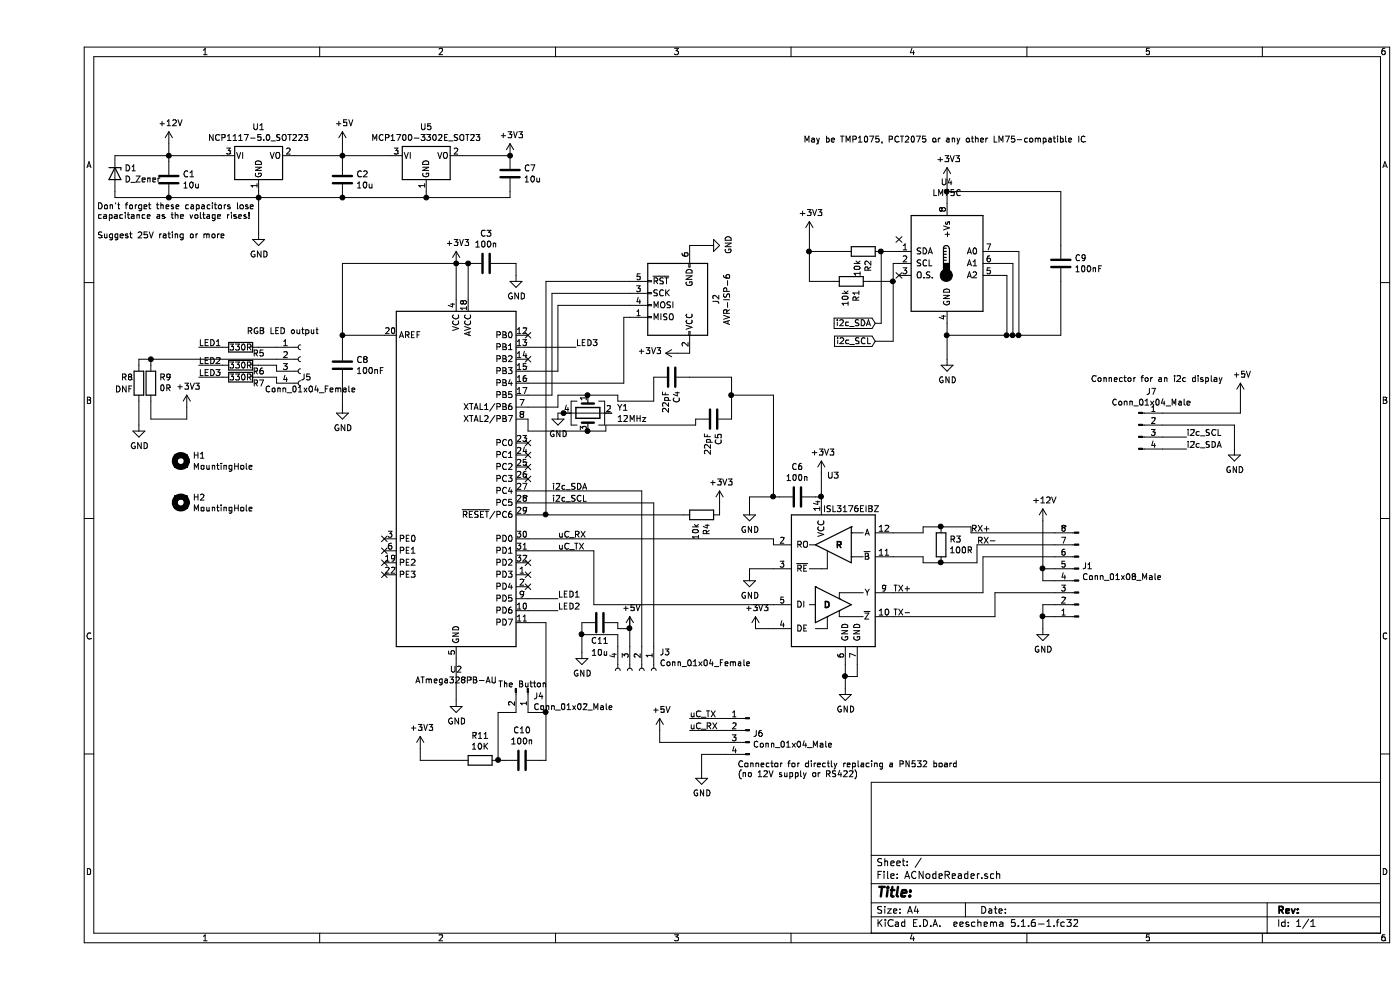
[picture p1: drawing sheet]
EESchema Schematic File Version 4
EELAYER 30 0
EELAYER END
$Descr A4 11693 8268
encoding utf-8
Sheet 1 1
Title ""
Date ""
Rev ""
Comp ""
Comment1 ""
Comment2 ""
Comment3 ""
Comment4 ""
$EndDescr
$Comp
L power:GND #PWR0102
U 1 1
P 3500 5850
F 0 "#PWR0102" H 3500 5600 50  0001 C CNN
F 1 "GND" H 3505 5677 50  0000 C CNN
F 2 "" H 3500 5850 50  0001 C CNN
F 3 "" H 3500 5850 50  0001 C CNN
	1    3500 5850
	1    0    0    -1  
$EndComp
Wire Wire Line
	3600 2500 3600 2200
Wire Wire Line
	3600 2200 3500 2200
Wire Wire Line
	3500 5500 3500 5850
Wire Wire Line
	3500 2200 3500 2500
Connection ~ 3500 2200
Wire Wire Line
	3500 2200 2550 2200
Wire Wire Line
	2550 2200 2550 2800
Wire Wire Line
	2550 2800 2900 2800
$Comp
L power:GND #PWR0103
U 1 1
P 1850 1950
F 0 "#PWR0103" H 1850 1700 50  0001 C CNN
F 1 "GND" H 1855 1777 50  0000 C CNN
F 2 "" H 1850 1950 50  0001 C CNN
F 3 "" H 1850 1950 50  0001 C CNN
	1    1850 1950
	1    0    0    -1  
$EndComp
$Comp
L power:+12V #PWR0104
U 1 1
P 1100 1200
F 0 "#PWR0104" H 1100 1050 50  0001 C CNN
F 1 "+12V" H 1115 1373 50  0000 C CNN
F 2 "" H 1100 1200 50  0001 C CNN
F 3 "" H 1100 1200 50  0001 C CNN
	1    1100 1200
	1    0    0    -1  
$EndComp
$Comp
L power:+5V #PWR0105
U 1 1
P 2550 1200
F 0 "#PWR0105" H 2550 1050 50  0001 C CNN
F 1 "+5V" H 2565 1373 50  0000 C CNN
F 2 "" H 2550 1200 50  0001 C CNN
F 3 "" H 2550 1200 50  0001 C CNN
	1    2550 1200
	1    0    0    -1  
$EndComp
Wire Wire Line
	1100 1200 1100 1300
Wire Wire Line
	1850 1950 1850 1650
Connection ~ 1850 1650
Wire Wire Line
	1850 1650 1850 1600
Wire Wire Line
	1100 1350 1100 1300
Connection ~ 1100 1300
Wire Wire Line
	4100 4600 4650 4600
Text Label 4350 4500 0    50   ~ 0
uC_RX
Text Label 4350 4600 0    50   ~ 0
uC_TX
Text Label 4300 4200 0    50   ~ 0
i2c_SCL
$Comp
L Device:C C4
U 1 1
P 5300 3150
F 0 "C4" H 5415 3196 50  0000 L CNN
F 1 "22pF" H 5415 3105 50  0000 L CNN
F 2 "Capacitor_SMD:C_0603_1608Metric" H 5338 3000 50  0001 C CNN
F 3 "~" H 5300 3150 50  0001 C CNN
	1    5300 3150
	0    1    1    0   
$EndComp
$Comp
L power:GND #PWR0106
U 1 1
P 5950 4250
F 0 "#PWR0106" H 5950 4000 50  0001 C CNN
F 1 "GND" H 5955 4077 50  0000 C CNN
F 2 "" H 5950 4250 50  0001 C CNN
F 3 "" H 5950 4250 50  0001 C CNN
	1    5950 4250
	1    0    0    -1  
$EndComp
Wire Wire Line
	6150 4500 6150 4550
Wire Wire Line
	4650 5050 4650 4600
$Comp
L power:GND #PWR0108
U 1 1
P 6750 5750
F 0 "#PWR0108" H 6750 5500 50  0001 C CNN
F 1 "GND" H 6755 5577 50  0000 C CNN
F 2 "" H 6750 5750 50  0001 C CNN
F 3 "" H 6750 5750 50  0001 C CNN
	1    6750 5750
	1    0    0    -1  
$EndComp
Wire Wire Line
	6750 5550 6750 5650
Wire Wire Line
	6750 5650 6850 5650
Wire Wire Line
	6850 5650 6850 5550
Connection ~ 6750 5650
Wire Wire Line
	6750 5650 6750 5750
$Comp
L power:GND #PWR0109
U 1 1
P 5950 4800
F 0 "#PWR0109" H 5950 4550 50  0001 C CNN
F 1 "GND" H 5955 4627 50  0000 C CNN
F 2 "" H 5950 4800 50  0001 C CNN
F 3 "" H 5950 4800 50  0001 C CNN
	1    5950 4800
	1    0    0    -1  
$EndComp
Wire Wire Line
	6150 4750 5950 4750
Wire Wire Line
	5950 4750 5950 4800
Wire Wire Line
	6150 5250 6000 5250
$Comp
L Device:R R3
U 1 1
P 7550 4550
F 0 "R3" H 7620 4596 50  0000 L CNN
F 1 "100R" H 7620 4505 50  0000 L CNN
F 2 "Resistor_SMD:R_0603_1608Metric" V 7480 4550 50  0001 C CNN
F 3 "~" H 7550 4550 50  0001 C CNN
	1    7550 4550
	1    0    0    -1  
$EndComp
Wire Wire Line
	7150 4450 7400 4450
Wire Wire Line
	7400 4450 7400 4400
Wire Wire Line
	7400 4400 7550 4400
Wire Wire Line
	7550 4700 7400 4700
Wire Wire Line
	7400 4700 7400 4650
Wire Wire Line
	7400 4650 7150 4650
$Comp
L Device:C C3
U 1 1
P 3750 2200
F 0 "C3" V 3498 2200 50  0000 C CNN
F 1 "100n" V 3589 2200 50  0000 C CNN
F 2 "Capacitor_SMD:C_0603_1608Metric" H 3788 2050 50  0001 C CNN
F 3 "~" H 3750 2200 50  0001 C CNN
	1    3750 2200
	0    1    1    0   
$EndComp
Connection ~ 3600 2200
$Comp
L power:GND #PWR0111
U 1 1
P 4000 2300
F 0 "#PWR0111" H 4000 2050 50  0001 C CNN
F 1 "GND" H 4005 2127 50  0000 C CNN
F 2 "" H 4000 2300 50  0001 C CNN
F 3 "" H 4000 2300 50  0001 C CNN
	1    4000 2300
	1    0    0    -1  
$EndComp
Wire Wire Line
	4000 2300 4000 2200
Wire Wire Line
	4000 2200 3900 2200
$Comp
L Device:R R1
U 1 1
P 6800 2350
F 0 "R1" H 6870 2396 50  0000 L CNN
F 1 "10k" H 6870 2305 50  0000 L CNN
F 2 "Resistor_SMD:R_0603_1608Metric" V 6730 2350 50  0001 C CNN
F 3 "~" H 6800 2350 50  0001 C CNN
	1    6800 2350
	0    1    1    0   
$EndComp
$Comp
L Device:R R2
U 1 1
P 6900 2100
F 0 "R2" H 6970 2146 50  0000 L CNN
F 1 "10k" H 6970 2055 50  0000 L CNN
F 2 "Resistor_SMD:R_0603_1608Metric" V 6830 2100 50  0001 C CNN
F 3 "~" H 6900 2100 50  0001 C CNN
	1    6900 2100
	0    1    1    0   
$EndComp
$Comp
L ExtraParts:ISL8489EIBZ U3
U 1 1
P 6650 4850
F 0 "U3" H 6650 5731 50  0000 C CNN
F 1 "ISL3176EIBZ" H 6800 5450 50  0000 C CNN
F 2 "Package_SO:SOIC-14_3.9x8.7mm_P1.27mm" H 6650 4850 50  0001 C CIN
F 3 "https://docs-emea.rs-online.com/webdocs/0e27/0900766b80e27986.pdf" H 6650 4850 50  0001 C CNN
	1    6650 4850
	1    0    0    -1  
$EndComp
Wire Wire Line
	6550 3950 6550 4150
Wire Wire Line
	7550 4400 7800 4400
Wire Wire Line
	7800 4400 7800 4450
Wire Wire Line
	7800 4450 8500 4450
Connection ~ 7550 4400
Wire Wire Line
	7550 4700 7850 4700
Wire Wire Line
	7850 4700 7850 4550
Wire Wire Line
	7850 4550 8500 4550
Connection ~ 7550 4700
Wire Wire Line
	7150 4950 7900 4950
Wire Wire Line
	7900 4950 7900 4650
Wire Wire Line
	7900 4650 8500 4650
Wire Wire Line
	7150 5150 8000 5150
Wire Wire Line
	8000 5150 8000 4950
Wire Wire Line
	8000 4950 8500 4950
$Comp
L power:GND #PWR0113
U 1 1
P 8400 5250
F 0 "#PWR0113" H 8400 5000 50  0001 C CNN
F 1 "GND" H 8405 5077 50  0000 C CNN
F 2 "" H 8400 5250 50  0001 C CNN
F 3 "" H 8400 5250 50  0001 C CNN
	1    8400 5250
	1    0    0    -1  
$EndComp
$Comp
L power:+12V #PWR0114
U 1 1
P 8400 4350
F 0 "#PWR0114" H 8400 4200 50  0001 C CNN
F 1 "+12V" H 8415 4523 50  0000 C CNN
F 2 "" H 8400 4350 50  0001 C CNN
F 3 "" H 8400 4350 50  0001 C CNN
	1    8400 4350
	1    0    0    -1  
$EndComp
Wire Wire Line
	8400 4350 8400 4750
Wire Wire Line
	8400 4850 8500 4850
Wire Wire Line
	8500 4750 8400 4750
Connection ~ 8400 4750
Wire Wire Line
	8400 4750 8400 4850
Wire Wire Line
	8500 5050 8400 5050
Wire Wire Line
	8400 5050 8400 5150
Wire Wire Line
	8500 5150 8400 5150
Connection ~ 8400 5150
Wire Wire Line
	8400 5150 8400 5250
Text Label 7800 4450 0    50   ~ 0
RX+
Text Label 7850 4550 0    50   ~ 0
RX-
Text Label 7150 4950 0    50   ~ 0
TX+
Text Label 7150 5150 0    50   ~ 0
TX-
$Comp
L Device:C C6
U 1 1
P 6350 4150
F 0 "C6" V 6098 4150 50  0000 C CNN
F 1 "100n" V 6189 4150 50  0000 C CNN
F 2 "Capacitor_SMD:C_0603_1608Metric" H 6388 4000 50  0001 C CNN
F 3 "~" H 6350 4150 50  0001 C CNN
	1    6350 4150
	0    1    1    0   
$EndComp
Wire Wire Line
	6200 4150 6150 4150
$Comp
L Device:C C5
U 1 1
P 5650 3500
F 0 "C5" H 5765 3546 50  0000 L CNN
F 1 "22pF" H 5765 3455 50  0000 L CNN
F 2 "Capacitor_SMD:C_0603_1608Metric" H 5688 3350 50  0001 C CNN
F 3 "~" H 5650 3500 50  0001 C CNN
	1    5650 3500
	0    1    1    0   
$EndComp
$Comp
L Device:R R4
U 1 1
P 5550 4300
F 0 "R4" H 5620 4346 50  0000 L CNN
F 1 "10k" H 5620 4255 50  0000 L CNN
F 2 "Resistor_SMD:R_0603_1608Metric" V 5480 4300 50  0001 C CNN
F 3 "~" H 5550 4300 50  0001 C CNN
	1    5550 4300
	0    1    1    0   
$EndComp
Wire Wire Line
	5150 3350 5150 3150
Wire Wire Line
	5500 3550 5500 3500
Wire Wire Line
	6500 4150 6550 4150
Connection ~ 6550 4150
Wire Wire Line
	5950 4250 5950 4150
Wire Wire Line
	5450 3150 5800 3150
Wire Wire Line
	5800 3150 5800 3300
Wire Wire Line
	6150 3300 6150 4150
Connection ~ 5800 3300
Wire Wire Line
	5800 3300 5800 3500
$Comp
L ACNodeReader-rescue:AVR-ISP-6-Connector J2
U 1 1
P 5350 2450
F 0 "J2" V 5025 2500 50  0000 C CNN
F 1 "AVR-ISP-6" V 4934 2500 50  0000 C CNN
F 2 "Tag-Connect:TC2030-MCP-NL" V 5100 2500 50  0001 C CNN
F 3 " ~" H 4075 1900 50  0001 C CNN
	1    5350 2450
	-1   0    0    1   
$EndComp
$Comp
L power:GND #PWR0116
U 1 1
P 5600 2050
F 0 "#PWR0116" H 5600 1800 50  0001 C CNN
F 1 "GND" H 5605 1877 50  0000 C CNN
F 2 "" H 5600 2050 50  0001 C CNN
F 3 "" H 5600 2050 50  0001 C CNN
	1    5600 2050
	0    -1   -1   0   
$EndComp
Wire Wire Line
	5600 2050 5450 2050
Wire Wire Line
	5450 2950 5350 2950
Wire Wire Line
	4100 3200 4900 3200
Wire Wire Line
	4900 3200 4900 2650
Wire Wire Line
	4900 2650 4950 2650
Wire Wire Line
	4350 2550 4350 3100
Wire Wire Line
	4350 3100 4100 3100
$Comp
L Connector:Conn_01x04_Female J3
U 1 1
P 5050 5600
F 0 "J3" V 4896 5748 50  0000 L CNN
F 1 "Conn_01x04_Female" V 4987 5748 50  0000 L CNN
F 2 "Connector_PinHeader_2.54mm:PinHeader_1x04_P2.54mm_Vertical" H 5050 5600 50  0001 C CNN
F 3 "~" H 5050 5600 50  0001 C CNN
	1    5050 5600
	0    1    1    0   
$EndComp
Wire Wire Line
	5150 4200 5150 5400
Wire Wire Line
	5050 5400 5050 4100
$Comp
L power:GND #PWR0117
U 1 1
P 4550 5450
F 0 "#PWR0117" H 4550 5200 50  0001 C CNN
F 1 "GND" H 4555 5277 50  0000 C CNN
F 2 "" H 4550 5450 50  0001 C CNN
F 3 "" H 4550 5450 50  0001 C CNN
	1    4550 5450
	1    0    0    -1  
$EndComp
$Comp
L power:+5V #PWR0118
U 1 1
P 4950 5250
F 0 "#PWR0118" H 4950 5100 50  0001 C CNN
F 1 "+5V" H 4965 5423 50  0000 C CNN
F 2 "" H 4950 5250 50  0001 C CNN
F 3 "" H 4950 5250 50  0001 C CNN
	1    4950 5250
	1    0    0    -1  
$EndComp
Wire Wire Line
	4950 5150 4950 5250
Wire Wire Line
	4850 5400 4850 5300
Wire Wire Line
	4850 5300 4550 5300
Wire Wire Line
	4550 5300 4550 5450
$Comp
L Device:C C8
U 1 1
P 2550 3050
F 0 "C8" H 2665 3096 50  0000 L CNN
F 1 "100nF" H 2665 3005 50  0000 L CNN
F 2 "Capacitor_SMD:C_0603_1608Metric" H 2588 2900 50  0001 C CNN
F 3 "~" H 2550 3050 50  0001 C CNN
	1    2550 3050
	1    0    0    -1  
$EndComp
$Comp
L power:GND #PWR0119
U 1 1
P 2550 3400
F 0 "#PWR0119" H 2550 3150 50  0001 C CNN
F 1 "GND" H 2555 3227 50  0000 C CNN
F 2 "" H 2550 3400 50  0001 C CNN
F 3 "" H 2550 3400 50  0001 C CNN
	1    2550 3400
	1    0    0    -1  
$EndComp
Wire Wire Line
	2550 2900 2550 2800
Connection ~ 2550 2800
Wire Wire Line
	2550 3200 2550 3400
Text Label 4300 4100 0    50   ~ 0
i2c_SDA
Wire Wire Line
	4300 3300 4100 3300
Wire Wire Line
	4300 2450 4300 3300
Wire Wire Line
	4100 4200 5150 4200
$Comp
L Connector:Conn_01x04_Female J5
U 1 1
P 2200 3000
F 0 "J5" H 2200 2850 50  0000 L CNN
F 1 "Conn_01x04_Female" H 1900 2750 50  0000 L CNN
F 2 "Connector_PinHeader_2.54mm:PinHeader_1x04_P2.54mm_Horizontal" H 2200 3000 50  0001 C CNN
F 3 "~" H 2200 3000 50  0001 C CNN
	1    2200 3000
	1    0    0    -1  
$EndComp
Wire Wire Line
	7200 2200 7150 2200
Wire Wire Line
	7150 2200 7150 2350
Wire Wire Line
	7200 2100 7050 2100
$Comp
L power:GND #PWR0123
U 1 1
P 7600 3000
F 0 "#PWR0123" H 7600 2750 50  0001 C CNN
F 1 "GND" H 7605 2827 50  0000 C CNN
F 2 "" H 7600 3000 50  0001 C CNN
F 3 "" H 7600 3000 50  0001 C CNN
	1    7600 3000
	1    0    0    -1  
$EndComp
NoConn ~ 7200 2000
$Comp
L Device:C C9
U 1 1
P 8550 2200
F 0 "C9" H 8665 2246 50  0000 L CNN
F 1 "100nF" H 8665 2155 50  0000 L CNN
F 2 "Capacitor_SMD:C_0603_1608Metric" H 8588 2050 50  0001 C CNN
F 3 "~" H 8550 2200 50  0001 C CNN
	1    8550 2200
	1    0    0    -1  
$EndComp
Wire Wire Line
	6950 2350 7150 2350
Wire Wire Line
	4100 4100 5050 4100
Wire Wire Line
	6750 2100 6450 2100
Wire Wire Line
	6450 2100 6450 1950
Wire Wire Line
	6650 2350 6450 2350
Wire Wire Line
	6450 2350 6450 2100
Connection ~ 6450 2100
$Comp
L Device:R R5
U 1 1
P 1700 2900
F 0 "R5" V 1750 3050 50  0000 C CNN
F 1 "330R" V 1700 2900 50  0000 C CNN
F 2 "Resistor_SMD:R_0603_1608Metric" V 1630 2900 50  0001 C CNN
F 3 "~" H 1700 2900 50  0001 C CNN
	1    1700 2900
	0    1    1    0   
$EndComp
$Comp
L Device:R R6
U 1 1
P 1700 3050
F 0 "R6" V 1750 3200 50  0000 C CNN
F 1 "330R" V 1700 3050 50  0000 C CNN
F 2 "Resistor_SMD:R_0603_1608Metric" V 1630 3050 50  0001 C CNN
F 3 "~" H 1700 3050 50  0001 C CNN
	1    1700 3050
	0    1    1    0   
$EndComp
$Comp
L Device:R R7
U 1 1
P 1700 3150
F 0 "R7" V 1750 3300 50  0000 C CNN
F 1 "330R" V 1700 3150 50  0000 C CNN
F 2 "Resistor_SMD:R_0603_1608Metric" V 1630 3150 50  0001 C CNN
F 3 "~" H 1700 3150 50  0001 C CNN
	1    1700 3150
	0    1    1    0   
$EndComp
Wire Wire Line
	2000 3050 2000 3100
Wire Wire Line
	2000 3150 2000 3200
Wire Wire Line
	4100 5200 4250 5200
$Comp
L Device:C C10
U 1 1
P 4050 6350
F 0 "C10" V 3798 6350 50  0000 C CNN
F 1 "100n" V 3889 6350 50  0000 C CNN
F 2 "Capacitor_SMD:C_0603_1608Metric" H 4088 6200 50  0001 C CNN
F 3 "~" H 4050 6350 50  0001 C CNN
	1    4050 6350
	0    1    1    0   
$EndComp
Wire Wire Line
	4250 6350 4200 6350
$Comp
L Device:R R11
U 1 1
P 3700 6350
F 0 "R11" V 3493 6350 50  0000 C CNN
F 1 "10K" V 3584 6350 50  0000 C CNN
F 2 "Resistor_SMD:R_0603_1608Metric" V 3630 6350 50  0001 C CNN
F 3 "~" H 3700 6350 50  0001 C CNN
	1    3700 6350
	0    1    1    0   
$EndComp
Wire Wire Line
	3850 5950 3850 6350
Wire Wire Line
	3900 6350 3850 6350
Connection ~ 3850 6350
Wire Wire Line
	3550 6350 3200 6350
Wire Wire Line
	3200 6350 3200 6250
Wire Wire Line
	4350 2550 4950 2550
Wire Wire Line
	4300 2450 4950 2450
Wire Wire Line
	4250 2350 4950 2350
Text GLabel 7000 2850 0    50   Input ~ 0
i2c_SCL
Text GLabel 7000 2700 0    50   Input ~ 0
i2c_SDA
Wire Wire Line
	1100 1300 1550 1300
Wire Wire Line
	1100 1650 1850 1650
Wire Wire Line
	2150 1300 2550 1300
$Comp
L ACNodeReader-rescue:ATmega88PB-AU-MCU_Microchip_ATmega U2
U 1 1
P 3500 4000
F 0 "U2" H 3500 2411 50  0000 C CNN
F 1 "ATmega328PB-AU" H 3500 2320 50  0000 C CNN
F 2 "Package_QFP:TQFP-32_7x7mm_P0.8mm" H 3500 4000 50  0001 C CIN
F 3 "http://ww1.microchip.com/downloads/en/DeviceDoc/40001906A.pdf" H 3500 4000 50  0001 C CNN
	1    3500 4000
	1    0    0    -1  
$EndComp
$Comp
L Device:Crystal_GND24 Y1
U 1 1
P 4600 3450
F 0 "Y1" V 4554 3694 50  0000 L CNN
F 1 "12MHz" V 4645 3694 50  0000 L CNN
F 2 "Crystal:Crystal_SMD_7050-4Pin_7.0x5.0mm" H 4600 3450 50  0001 C CNN
F 3 "~" H 4600 3450 50  0001 C CNN
	1    4600 3450
	0    1    1    0   
$EndComp
Wire Wire Line
	4100 3400 4350 3400
Wire Wire Line
	4350 3400 4350 3300
Wire Wire Line
	4350 3300 4600 3300
Wire Wire Line
	4600 3600 4100 3600
Wire Wire Line
	4100 3600 4100 3500
Wire Wire Line
	5150 3350 4850 3350
Wire Wire Line
	4850 3350 4850 3300
Wire Wire Line
	4850 3300 4600 3300
Connection ~ 4600 3300
Wire Wire Line
	5500 3550 4750 3550
Wire Wire Line
	4750 3550 4750 3600
Wire Wire Line
	4750 3600 4600 3600
Connection ~ 4600 3600
$Comp
L power:GND #PWR0120
U 1 1
P 4350 3450
F 0 "#PWR0120" H 4350 3200 50  0001 C CNN
F 1 "GND" H 4355 3277 50  0000 C CNN
F 2 "" H 4350 3450 50  0001 C CNN
F 3 "" H 4350 3450 50  0001 C CNN
	1    4350 3450
	1    0    0    -1  
$EndComp
Wire Wire Line
	4350 3450 4400 3450
Connection ~ 4400 3450
Wire Wire Line
	4400 3450 4800 3450
Wire Wire Line
	5700 4300 5700 4200
$Comp
L Device:R R9
U 1 1
P 950 3200
F 0 "R9" H 880 3154 50  0000 R CNN
F 1 "0R" H 880 3245 50  0000 R CNN
F 2 "Resistor_SMD:R_0603_1608Metric" V 880 3200 50  0001 C CNN
F 3 "~" H 950 3200 50  0001 C CNN
	1    950  3200
	-1   0    0    1   
$EndComp
$Comp
L Device:R R8
U 1 1
P 850 3200
F 0 "R8" H 700 3250 50  0000 L CNN
F 1 "DNF" H 650 3150 50  0000 L CNN
F 2 "Resistor_SMD:R_0603_1608Metric" V 780 3200 50  0001 C CNN
F 3 "~" H 850 3200 50  0001 C CNN
	1    850  3200
	1    0    0    -1  
$EndComp
Connection ~ 6150 4150
Wire Wire Line
	5950 4150 6150 4150
Wire Wire Line
	5800 3300 6150 3300
$Comp
L Device:C C1
U 1 1
P 1100 1500
F 0 "C1" H 1215 1546 50  0000 L CNN
F 1 "10u" H 1215 1455 50  0000 L CNN
F 2 "Capacitor_SMD:C_0805_2012Metric" H 1138 1350 50  0001 C CNN
F 3 "~" H 1100 1500 50  0001 C CNN
	1    1100 1500
	1    0    0    -1  
$EndComp
$Comp
L Device:C C2
U 1 1
P 2550 1500
F 0 "C2" H 2665 1546 50  0000 L CNN
F 1 "10u" H 2665 1455 50  0000 L CNN
F 2 "Capacitor_SMD:C_0805_2012Metric" H 2588 1350 50  0001 C CNN
F 3 "~" H 2550 1500 50  0001 C CNN
	1    2550 1500
	1    0    0    -1  
$EndComp
$Comp
L Sensor_Temperature:LM75C U4
U 1 1
P 7600 2200
F 0 "U4" H 7600 2881 50  0000 C CNN
F 1 "LM75C" H 7600 2790 50  0000 C CNN
F 2 "Package_SO:SO-8_3.9x4.9mm_P1.27mm" H 7600 2200 50  0001 C CNN
F 3 "http://www.ti.com/lit/ds/symlink/lm75b.pdf" H 7600 2200 50  0001 C CNN
	1    7600 2200
	1    0    0    -1  
$EndComp
Wire Wire Line
	7000 2700 7050 2700
Wire Wire Line
	7050 2700 7050 2100
Connection ~ 7050 2100
Wire Wire Line
	7000 2850 7150 2850
Wire Wire Line
	7150 2850 7150 2350
Connection ~ 7150 2350
Wire Wire Line
	7600 3000 7600 2800
Wire Wire Line
	7600 1700 7600 1600
Wire Wire Line
	7600 1600 8550 1600
Wire Wire Line
	8550 1600 8550 2050
Connection ~ 7600 1600
Wire Wire Line
	7600 1600 7600 1500
Wire Wire Line
	7600 2800 8100 2800
Wire Wire Line
	8550 2800 8550 2350
Connection ~ 7600 2800
Wire Wire Line
	7600 2800 7600 2700
Wire Wire Line
	8000 2300 8100 2300
Wire Wire Line
	8100 2300 8100 2800
Connection ~ 8100 2800
Wire Wire Line
	8100 2800 8150 2800
Wire Wire Line
	8000 2200 8150 2200
Wire Wire Line
	8150 2200 8150 2800
Connection ~ 8150 2800
Wire Wire Line
	8150 2800 8200 2800
Wire Wire Line
	8000 2100 8200 2100
Wire Wire Line
	8200 2100 8200 2800
Connection ~ 8200 2800
Wire Wire Line
	8200 2800 8550 2800
Text Notes 6400 1200 0    50   ~ 0
May be TMP1075, PCT2075 or any other LM75-compatible IC
$Comp
L Mechanical:MountingHole H1
U 1 1
P 1200 3850
F 0 "H1" H 1300 3896 50  0000 L CNN
F 1 "MountingHole" H 1300 3805 50  0000 L CNN
F 2 "MountingHole:MountingHole_3.2mm_M3_DIN965" H 1200 3850 50  0001 C CNN
F 3 "~" H 1200 3850 50  0001 C CNN
	1    1200 3850
	1    0    0    -1  
$EndComp
$Comp
L Mechanical:MountingHole H2
U 1 1
P 1200 4200
F 0 "H2" H 1300 4246 50  0000 L CNN
F 1 "MountingHole" H 1300 4155 50  0000 L CNN
F 2 "MountingHole:MountingHole_3.2mm_M3_DIN965" H 1200 4200 50  0001 C CNN
F 3 "~" H 1200 4200 50  0001 C CNN
	1    1200 4200
	1    0    0    -1  
$EndComp
$Comp
L Connector:Conn_01x08_Male J1
U 1 1
P 8700 4850
F 0 "J1" H 8672 4732 50  0000 R CNN
F 1 "Conn_01x08_Male" H 8672 4823 50  0000 R CNN
F 2 "Connector_PinHeader_2.54mm:PinHeader_1x08_P2.54mm_Horizontal" H 8700 4850 50  0001 C CNN
F 3 "~" H 8700 4850 50  0001 C CNN
	1    8700 4850
	-1   0    0    1   
$EndComp
Wire Wire Line
	4250 4300 5400 4300
Wire Wire Line
	4100 4300 4250 4300
Connection ~ 4250 4300
Wire Wire Line
	4250 2350 4250 4300
Wire Wire Line
	4950 5400 4950 5250
Connection ~ 4950 5250
Wire Wire Line
	1850 2900 2000 2900
Wire Wire Line
	1850 3050 2000 3050
Wire Wire Line
	2000 3150 1850 3150
Wire Wire Line
	1550 2900 1350 2900
Text Label 1350 2900 0    50   ~ 0
LED1
Text Label 1350 3050 0    50   ~ 0
LED2
Text Label 1350 3150 0    50   ~ 0
LED3
Wire Wire Line
	1350 3050 1550 3050
Wire Wire Line
	1550 3150 1350 3150
Wire Wire Line
	850  3000 850  3050
Wire Wire Line
	850  3000 950  3000
Wire Wire Line
	950  3050 950  3000
Connection ~ 950  3000
Wire Wire Line
	950  3000 2000 3000
$Comp
L power:GND #PWR0121
U 1 1
P 850 3550
F 0 "#PWR0121" H 850 3300 50  0001 C CNN
F 1 "GND" H 855 3377 50  0000 C CNN
F 2 "" H 850 3550 50  0001 C CNN
F 3 "" H 850 3550 50  0001 C CNN
	1    850  3550
	1    0    0    -1  
$EndComp
Wire Wire Line
	850  3350 850  3550
Wire Wire Line
	950  3350 950  3500
Wire Wire Line
	950  3500 1250 3500
Wire Wire Line
	1250 3500 1250 3400
Text Label 4350 5000 0    50   ~ 0
LED1
Text Label 4350 5100 0    50   ~ 0
LED2
Text Label 4500 2900 0    50   ~ 0
LED3
Wire Wire Line
	4100 2900 4500 2900
Wire Wire Line
	4100 5000 4350 5000
Wire Wire Line
	4100 5100 4350 5100
Wire Wire Line
	4250 5200 4250 5950
$Comp
L Connector:Conn_01x02_Male J4
U 1 1
P 4100 5750
F 0 "J4" V 4162 5794 50  0000 L CNN
F 1 "Conn_01x02_Male" V 4253 5794 50  0000 L CNN
F 2 "Connector_PinHeader_2.54mm:PinHeader_1x02_P2.54mm_Horizontal" H 4100 5750 50  0001 C CNN
F 3 "~" H 4100 5750 50  0001 C CNN
	1    4100 5750
	0    1    1    0   
$EndComp
Wire Wire Line
	3850 5950 4000 5950
Wire Wire Line
	4100 5950 4250 5950
Connection ~ 4250 5950
Wire Wire Line
	4250 5950 4250 6350
NoConn ~ 7200 2300
NoConn ~ 2900 4500
NoConn ~ 2900 4600
NoConn ~ 2900 4700
NoConn ~ 2900 4800
NoConn ~ 4100 4900
NoConn ~ 4100 4800
NoConn ~ 4100 4700
NoConn ~ 4100 4000
NoConn ~ 4100 3900
NoConn ~ 4100 3800
NoConn ~ 4100 3700
$Comp
L Device:D_Zener D1
U 1 1
P 650 1450
F 0 "D1" V 604 1530 50  0000 L CNN
F 1 "D_Zener" V 695 1530 50  0000 L CNN
F 2 "Diode_SMD:D_SOD-323F" H 650 1450 50  0001 C CNN
F 3 "~" H 650 1450 50  0001 C CNN
	1    650  1450
	0    1    1    0   
$EndComp
Wire Wire Line
	1100 1300 650  1300
Wire Wire Line
	1100 1650 650  1650
Wire Wire Line
	650  1650 650  1600
Connection ~ 1100 1650
Wire Wire Line
	4650 5050 6150 5050
Wire Wire Line
	4100 4500 6150 4500
$Comp
L Connector:Conn_01x04_Male J6
U 1 1
P 5950 6100
F 0 "J6" H 5922 6074 50  0000 R CNN
F 1 "Conn_01x04_Male" H 5922 5983 50  0000 R CNN
F 2 "Connector_PinHeader_2.54mm:PinHeader_1x04_P2.54mm_Horizontal" H 5950 6100 50  0001 C CNN
F 3 "~" H 5950 6100 50  0001 C CNN
	1    5950 6100
	-1   0    0    -1  
$EndComp
$Comp
L power:GND #PWR0127
U 1 1
P 5550 6450
F 0 "#PWR0127" H 5550 6200 50  0001 C CNN
F 1 "GND" H 5555 6277 50  0000 C CNN
F 2 "" H 5550 6450 50  0001 C CNN
F 3 "" H 5550 6450 50  0001 C CNN
	1    5550 6450
	1    0    0    -1  
$EndComp
$Comp
L power:+5V #PWR0128
U 1 1
P 5200 6100
F 0 "#PWR0128" H 5200 5950 50  0001 C CNN
F 1 "+5V" H 5215 6273 50  0000 C CNN
F 2 "" H 5200 6100 50  0001 C CNN
F 3 "" H 5200 6100 50  0001 C CNN
	1    5200 6100
	1    0    0    -1  
$EndComp
Wire Wire Line
	5200 6100 5200 6200
Wire Wire Line
	5200 6200 5750 6200
Wire Wire Line
	5750 6300 5550 6300
Wire Wire Line
	5550 6300 5550 6450
Text Label 5450 6000 0    50   ~ 0
uC_TX
Text Label 5450 6100 0    50   ~ 0
uC_RX
Wire Wire Line
	5750 6100 5450 6100
Wire Wire Line
	5750 6000 5450 6000
$Comp
L Connector:Conn_01x04_Male J7
U 1 1
P 9200 3550
F 0 "J7" H 9308 3831 50  0000 C CNN
F 1 "Conn_01x04_Male" H 9308 3740 50  0000 C CNN
F 2 "Connector_PinHeader_2.54mm:PinHeader_1x04_P2.54mm_Vertical" H 9200 3550 50  0001 C CNN
F 3 "~" H 9200 3550 50  0001 C CNN
	1    9200 3550
	1    0    0    -1  
$EndComp
$Comp
L power:+5V #PWR0129
U 1 1
P 10050 3300
F 0 "#PWR0129" H 10050 3150 50  0001 C CNN
F 1 "+5V" H 10065 3473 50  0000 C CNN
F 2 "" H 10050 3300 50  0001 C CNN
F 3 "" H 10050 3300 50  0001 C CNN
	1    10050 3300
	1    0    0    -1  
$EndComp
$Comp
L power:GND #PWR0130
U 1 1
P 10000 3750
F 0 "#PWR0130" H 10000 3500 50  0001 C CNN
F 1 "GND" H 10005 3577 50  0000 C CNN
F 2 "" H 10000 3750 50  0001 C CNN
F 3 "" H 10000 3750 50  0001 C CNN
	1    10000 3750
	1    0    0    -1  
$EndComp
Wire Wire Line
	9400 3450 10050 3450
Wire Wire Line
	10050 3450 10050 3300
Wire Wire Line
	10000 3550 10000 3750
Text Label 9600 3650 0    50   ~ 0
i2c_SCL
Text Label 9600 3750 0    50   ~ 0
i2c_SDA
Wire Wire Line
	9400 3650 9600 3650
Wire Wire Line
	9400 3750 9600 3750
Wire Wire Line
	9400 3550 10000 3550
Text Notes 8800 3200 0    50   ~ 0
Connector for an i2c display
Text Notes 5850 6500 0    50   ~ 0
Connector for directly replacing a PN532 board\n(no 12V supply or RS422)
Text Notes 3850 5750 0    50   ~ 0
The Button
Text Notes 1750 2800 0    50   ~ 0
RGB LED output
NoConn ~ 4100 2800
NoConn ~ 4100 3000
Wire Wire Line
	1850 1650 2550 1650
Text Notes 500  2000 0    50   ~ 0
Don't forget these capacitors lose\ncapacitance as the voltage rises!\n\nSuggest 25V rating or more\n
$Comp
L Regulator_Linear:NCP1117-5.0_SOT223 U1
U 1 1
P 1850 1300
F 0 "U1" H 1850 1542 50  0000 C CNN
F 1 "NCP1117-5.0_SOT223" H 1850 1451 50  0000 C CNN
F 2 "Package_TO_SOT_SMD:SOT-223-3_TabPin2" H 1850 1500 50  0001 C CNN
F 3 "http://www.onsemi.com/pub_link/Collateral/NCP1117-D.PDF" H 1950 1050 50  0001 C CNN
	1    1850 1300
	1    0    0    -1  
$EndComp
$Comp
L Regulator_Linear:MCP1700-3302E_SOT23 U5
U 1 1
P 3250 1300
F 0 "U5" H 3250 1542 50  0000 C CNN
F 1 "MCP1700-3302E_SOT23" H 3250 1451 50  0000 C CNN
F 2 "Package_TO_SOT_SMD:SOT-23" H 3250 1525 50  0001 C CNN
F 3 "http://ww1.microchip.com/downloads/en/DeviceDoc/20001826D.pdf" H 3250 1300 50  0001 C CNN
	1    3250 1300
	1    0    0    -1  
$EndComp
$Comp
L power:+3V3 #PWR0101
U 1 1
P 3950 1300
F 0 "#PWR0101" H 3950 1150 50  0001 C CNN
F 1 "+3V3" H 3965 1473 50  0000 C CNN
F 2 "" H 3950 1300 50  0001 C CNN
F 3 "" H 3950 1300 50  0001 C CNN
	1    3950 1300
	1    0    0    -1  
$EndComp
$Comp
L Device:C C7
U 1 1
P 3950 1450
F 0 "C7" H 4065 1496 50  0000 L CNN
F 1 "10u" H 4065 1405 50  0000 L CNN
F 2 "Capacitor_SMD:C_0805_2012Metric" H 3988 1300 50  0001 C CNN
F 3 "~" H 3950 1450 50  0001 C CNN
	1    3950 1450
	1    0    0    -1  
$EndComp
$Comp
L power:+3V3 #PWR0107
U 1 1
P 3500 2200
F 0 "#PWR0107" H 3500 2050 50  0001 C CNN
F 1 "+3V3" H 3515 2373 50  0000 C CNN
F 2 "" H 3500 2200 50  0001 C CNN
F 3 "" H 3500 2200 50  0001 C CNN
	1    3500 2200
	1    0    0    -1  
$EndComp
$Comp
L power:+3V3 #PWR0115
U 1 1
P 5350 2950
F 0 "#PWR0115" H 5350 2800 50  0001 C CNN
F 1 "+3V3" V 5365 3078 50  0000 L CNN
F 2 "" H 5350 2950 50  0001 C CNN
F 3 "" H 5350 2950 50  0001 C CNN
	1    5350 2950
	0    -1   -1   0   
$EndComp
$Comp
L power:+3V3 #PWR0122
U 1 1
P 6450 1950
F 0 "#PWR0122" H 6450 1800 50  0001 C CNN
F 1 "+3V3" H 6465 2123 50  0000 C CNN
F 2 "" H 6450 1950 50  0001 C CNN
F 3 "" H 6450 1950 50  0001 C CNN
	1    6450 1950
	1    0    0    -1  
$EndComp
$Comp
L power:+3V3 #PWR0124
U 1 1
P 7600 1500
F 0 "#PWR0124" H 7600 1350 50  0001 C CNN
F 1 "+3V3" H 7615 1673 50  0000 C CNN
F 2 "" H 7600 1500 50  0001 C CNN
F 3 "" H 7600 1500 50  0001 C CNN
	1    7600 1500
	1    0    0    -1  
$EndComp
$Comp
L power:+3V3 #PWR0125
U 1 1
P 3200 6250
F 0 "#PWR0125" H 3200 6100 50  0001 C CNN
F 1 "+3V3" H 3215 6423 50  0000 C CNN
F 2 "" H 3200 6250 50  0001 C CNN
F 3 "" H 3200 6250 50  0001 C CNN
	1    3200 6250
	1    0    0    -1  
$EndComp
Wire Wire Line
	2550 1200 2550 1300
Connection ~ 2550 1300
Wire Wire Line
	2550 1300 2550 1350
Wire Wire Line
	2950 1300 2550 1300
Wire Wire Line
	2550 1650 3250 1650
Wire Wire Line
	3250 1650 3250 1600
Connection ~ 2550 1650
Wire Wire Line
	3550 1300 3950 1300
Connection ~ 3950 1300
Wire Wire Line
	3250 1650 3950 1650
Wire Wire Line
	3950 1650 3950 1600
Connection ~ 3250 1650
$Comp
L power:+3V3 #PWR0126
U 1 1
P 1250 3400
F 0 "#PWR0126" H 1250 3250 50  0001 C CNN
F 1 "+3V3" H 1265 3573 50  0000 C CNN
F 2 "" H 1250 3400 50  0001 C CNN
F 3 "" H 1250 3400 50  0001 C CNN
	1    1250 3400
	1    0    0    -1  
$EndComp
$Comp
L power:+3V3 #PWR0131
U 1 1
P 6550 3950
F 0 "#PWR0131" H 6550 3800 50  0001 C CNN
F 1 "+3V3" H 6565 4123 50  0000 C CNN
F 2 "" H 6550 3950 50  0001 C CNN
F 3 "" H 6550 3950 50  0001 C CNN
	1    6550 3950
	1    0    0    -1  
$EndComp
$Comp
L power:+3V3 #PWR0110
U 1 1
P 5700 4200
F 0 "#PWR0110" H 5700 4050 50  0001 C CNN
F 1 "+3V3" H 5715 4373 50  0000 C CNN
F 2 "" H 5700 4200 50  0001 C CNN
F 3 "" H 5700 4200 50  0001 C CNN
	1    5700 4200
	1    0    0    -1  
$EndComp
$Comp
L power:+3V3 #PWR0112
U 1 1
P 6000 5250
F 0 "#PWR0112" H 6000 5100 50  0001 C CNN
F 1 "+3V3" H 6015 5423 50  0000 C CNN
F 2 "" H 6000 5250 50  0001 C CNN
F 3 "" H 6000 5250 50  0001 C CNN
	1    6000 5250
	1    0    0    -1  
$EndComp
$Comp
L Device:C C11
U 1 1
P 4700 5200
F 0 "C11" V 4850 5200 50  0000 C CNN
F 1 "10u" V 4950 5200 50  0000 C CNN
F 2 "Capacitor_SMD:C_0805_2012Metric" H 4738 5050 50  0001 C CNN
F 3 "~" H 4700 5200 50  0001 C CNN
	1    4700 5200
	0    1    1    0   
$EndComp
Wire Wire Line
	4550 5200 4550 5300
Connection ~ 4550 5300
Wire Wire Line
	4850 5200 4850 5250
Wire Wire Line
	4850 5250 4950 5250
$EndSCHEMATC
